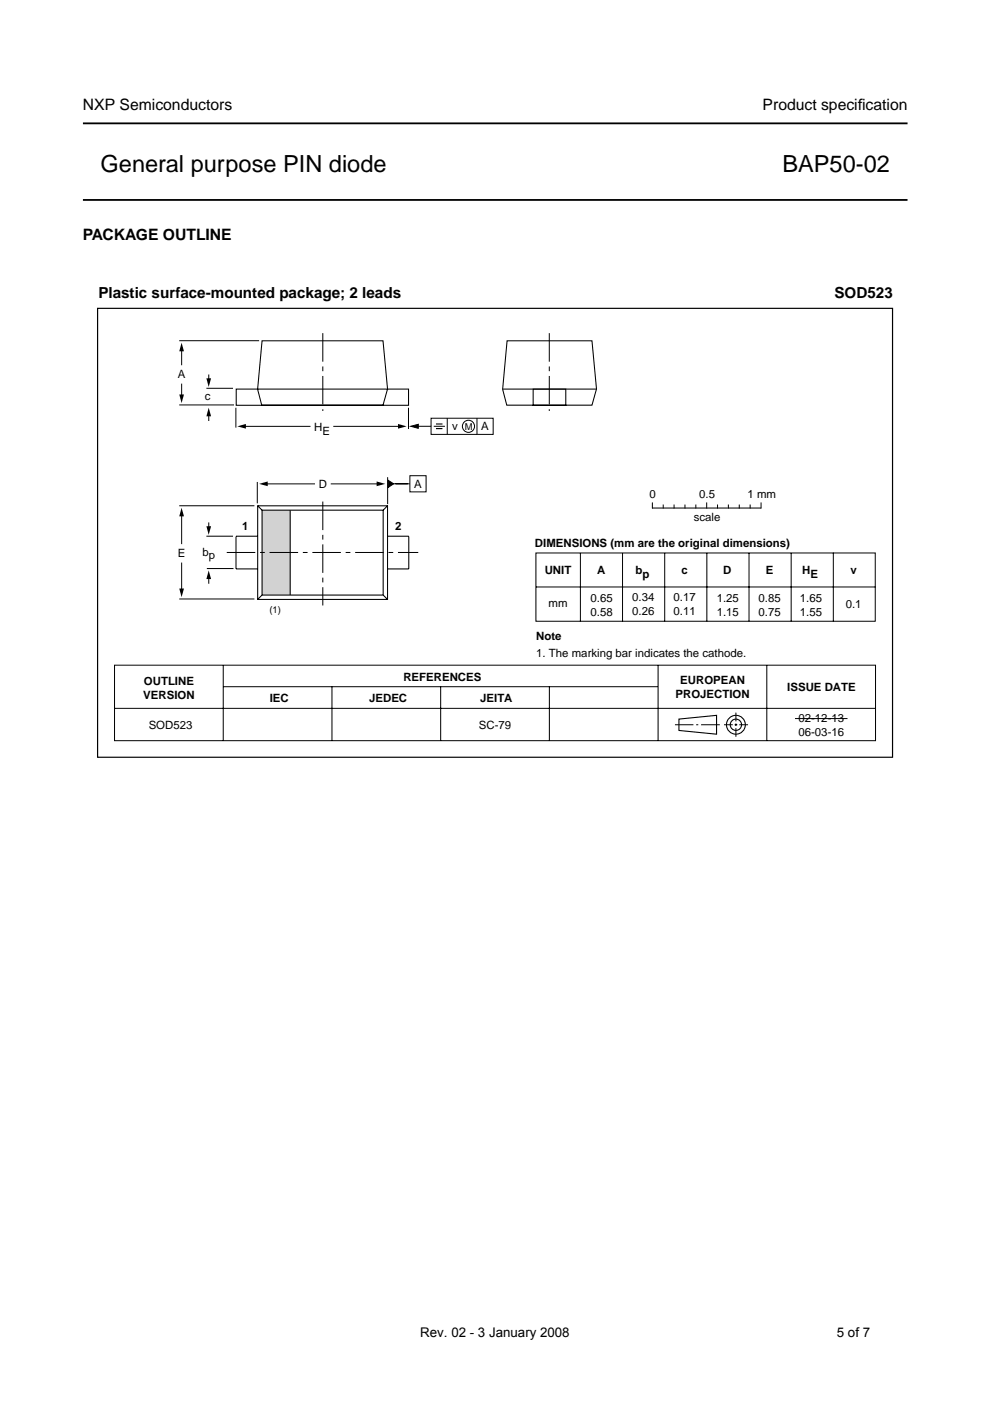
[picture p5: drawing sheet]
<svg xmlns="http://www.w3.org/2000/svg" width="210mm" height="297mm" viewBox="0 0 210 297" stroke-linecap="round" stroke-linejoin="round" font-family="sans-serif">
<path d="M17.6 26.2h174.8M17.6 42.4h174.8" fill="none" stroke="#000" stroke-width=".38"/>
<g fill="none" stroke="#000" stroke-width=".21">
<path d="M38 72.2h16.9M38.5 73.6v3.8M44.3 79.4v1.7M38 85.9h11.6M38.5 81.3v3.2M43.8 82.3h5.6M44.3 87.4v1.9M50 86.4v4.3M51.1 90.4h14.7M70.7 90.4h14.4M86.6 86.4v4.6M38 107.2h15.9"/>
<path d="M38.5 108.6v6.8M38.5 119.3v6.4M43.8 113.7h5.6M44.3 110.8v1.7M54.6 102.2v4.5M55.7 102.6h11.1M70.1 102.6h10.5M82.2 101.2v5.7M138.3 106.6v1.1M138.4 107.7h22.9M140.6 107.1v.6M142.9 107.1v.6"/>
<path d="M145.2 107.1v.6M147.5 107.1v.6M149.8 106.6v1.1M152.1 107.1v.6M154.4 107.1v.6M156.7 107.1v.6M159 107.1v.6M161.4 106.6v1.1M38 127h15.9M43.9 120.5h5.6M44.3 121.9v1.9M24.3 141h161.3v16h-161.3z"/>
<path d="M24.3 150.2h161.3M47.3 141.1v15.9M47.4 145.6h92M70.4 145.6v11.4M93.4 145.6v11.4M116.5 145.6v11.4M139.5 141.1v15.9M143.1 153.7h3.9M147.6 153.7h.4M148.6 153.7h4M153.5 153.7h1.9M155.8 153.7h.5"/>
<path d="M156 151.1v1.8M156 153.4v.5M156 154.4v1.8M156.8 153.7h1.8M162.6 141.1v15.9"/>
</g>
<g fill="none" stroke="#000" stroke-width=".23">
<path d="M144 152.5l7.9-.8v4l-7.9-.8z"/>
<circle cx="156" cy="153.7" r="2"/>
<circle cx="156" cy="153.7" r="1.2"/>
</g>
<path d="M20.7 65.4h168.5v95.2h-168.5z" fill="none" stroke="#000" stroke-width=".25"/>
<path d="M38.5 72.7l.5 1.8h-1zM38 83.6h1l-.5 1.9zM43.8 80.2h1l-.6 1.8zM44.2 86.4l.6 1.9h-1zM50.3 90.4l1.8-.5v1zM84.4 89.9l1.8 .5-1.8 .5zM38.5 107.6l.5 1.9h-1zM43.8 111.6h1l-.6 1.8zM54.9 102.6l1.9-.5v1zM79.9 102.1l1.8 .5-1.8 .5zM38 124.8h1l-.5 1.8zM44.2 120.9l.6 1.9h-1z" fill="#000"/>
<path d="M55.6 108.2h5.9v18h-5.9z" fill="#d1d2d4"/>
<g fill="none" stroke="#000" stroke-width=".22">
<path d="M55.6 72.3h25.6l1 10.2-1 3.4h-25.7l-.9-3.4zM107.5 72.3h18l1 10.2-1 3.4h-18.1l-.8-3.4zM50.1 82.5h36.5v3.4h-36.5zM106.6 82.5h19.9M113 82.5h7v3.4h-7zM50 113.8v6.8h4.6M50 113.7h4.6M54.6 107.2h27.6v19.9h-27.6zM54.6 107.2l1 1M55.6 108.2h25.6v18h-25.6zM61.5 108.2v17.9M82.2 113.7h4.5"/>
<path d="M82.2 107.2l-1 1M86.7 113.8v6.8h-4.5M55.6 126.2l-1 .9M81.2 126.2l1 .9"/>
</g>
<g fill="none" stroke="#000" stroke-width=".21">
<path d="M88 90.4h3.4M91.4 88.7h13.2v3.4h-13.2zM92 90.4h2.3M94.8 88.7v3.4M101.1 88.7v3.4M82.8 102.6h4.1M86.9 100.9h3.4v3.4h-3.4zM113.6 117.2h72v14.5h-72zM123.1 117.2v14.5M132 117.2v14.5M140.9 117.2v14.5M149.9 117.2v14.5"/>
<path d="M158.8 117.2v14.5M167.7 117.2v14.5M176.7 117.2v14.5M113.7 124.5h71.9M168.6 152.4h11.1"/>
<circle cx="99.3" cy="90.4" r="1.29"/>
</g>
<path d="M87.1 90.4l1.6-.4v.8zM82.3 101.8l1.2 .8-1.2 .8z" fill="#000" stroke="#000" stroke-width=".21"/>
<path d="M92.4 89.9h1.4M92.4 90.9h1.4" fill="none" stroke="#000" stroke-width=".24"/>
<path d="M68.4 70.6v16.5M116.5 70.6v16.5M48.1 117.1h40.6M68.4 106.3v22.1" fill="none" stroke="#000" stroke-width=".21" stroke-dasharray="6.1 1 1 1" stroke-linecap="butt"/>
<g font-size="5">
<text x="21.3" y="36.5">General purpose PIN diode</text>
<text x="165.9" y="36.5">BAP50-02</text>
</g>
<g font-size="3.3">
<text x="17.6" y="23.4">NXP Semiconductors</text>
<text x="161.7" y="23.4">Product specif</text>
<text x="181.9" y="23.4">ication</text>
<text x="17.6" y="50.9">PACKAGE OUTLINE</text>
</g>
<g font-size="3.2">
<text x="20.9" y="63.1">Plastic surface-mounted package; 2 leads</text>
<text x="176.9" y="63.1">SOD523</text>
</g>
<g font-size="2.8">
<text x="89.1" y="283.4">Rev. 02 - 3 January 2008</text>
<text x="177.4" y="283.4">5 of 7</text>
</g>
<g font-size="2.4">
<text x="37.7" y="80.1">A</text>
<text x="43.4" y="84.7">c</text>
<text x="66.6" y="91.3">H</text>
<text x="68.4" y="92.1">E</text>
<text x="95.9" y="91.1">v</text>
<text x="102" y="91.3">A</text>
<text x="67.6" y="103.5">D</text>
<text x="87.8" y="103.5">A</text>
<text x="137.7" y="105.7">0</text>
<text x="148.3" y="105.7">0.5</text>
<text x="158.5" y="105.7">1 mm</text>
<text x="51.4" y="112.3">1</text>
<text x="83.8" y="112.3">2</text>
<text x="147.1" y="110.4">scale</text>
<text x="37.7" y="118">E</text>
<text x="42.9" y="117.8">b</text>
<text x="44.3" y="118.6">p</text>
<text x="113.4" y="116.1">DIMENSIONS (mm are the original dimensions)</text>
<text x="115.5" y="121.8">UNIT</text>
<text x="126.6" y="121.8">A</text>
<text x="134.7" y="121.8">b</text>
<text x="136.2" y="122.6">p</text>
<text x="144.5" y="121.8">c</text>
<text x="153.4" y="121.8">D</text>
<text x="162.3" y="121.8">E</text>
<text x="170.1" y="121.8">H</text>
<text x="171.9" y="122.6">E</text>
<text x="180.3" y="121.8">v</text>
<text x="116.3" y="128.7">mm</text>
<text x="125.2" y="127.6">0.65</text>
<text x="125.2" y="130.5">0.58</text>
<text x="134.1" y="127.4">0.34</text>
<text x="134.1" y="130.4">0.26</text>
<text x="142.8" y="127.4">0.17</text>
<text x="142.8" y="130.4">0.11</text>
<text x="152" y="127.6">1.25</text>
<text x="152" y="130.5">1.15</text>
<text x="160.8" y="127.6">0.85</text>
<text x="160.8" y="130.5">0.75</text>
<text x="169.6" y="127.6">1.65</text>
<text x="169.6" y="130.5">1.55</text>
<text x="179.3" y="128.9">0.1</text>
<text x="113.7" y="135.6">Note</text>
<text x="113.7" y="139.2">1. The marking bar indicates the cathode.</text>
<text x="30.4" y="148.2">VERSION</text>
<text x="30.5" y="145.3">OUTLINE</text>
<text x="57.2" y="148.9">IEC</text>
<text x="78.3" y="148.9">JEDEC</text>
<text x="85.5" y="144.3">REFERENCES</text>
<text x="101.8" y="148.9">JEITA</text>
<text x="143.2" y="147.9">PROJECTION</text>
<text x="144.2" y="145">EUROPEAN</text>
<text x="166.9" y="146.5">ISSUE DATE</text>
<text x="31.5" y="154.5">SOD523</text>
<text x="101.5" y="154.5">SC-79</text>
<text x="169.3" y="153.1">02-12-13</text>
<text x="169.3" y="156.1">06-03-16</text>
</g>
<g font-size="2">
<text x="98.5" y="91.1">M</text>
<text x="57.1" y="129.9">(1)</text>
</g>
</svg>
